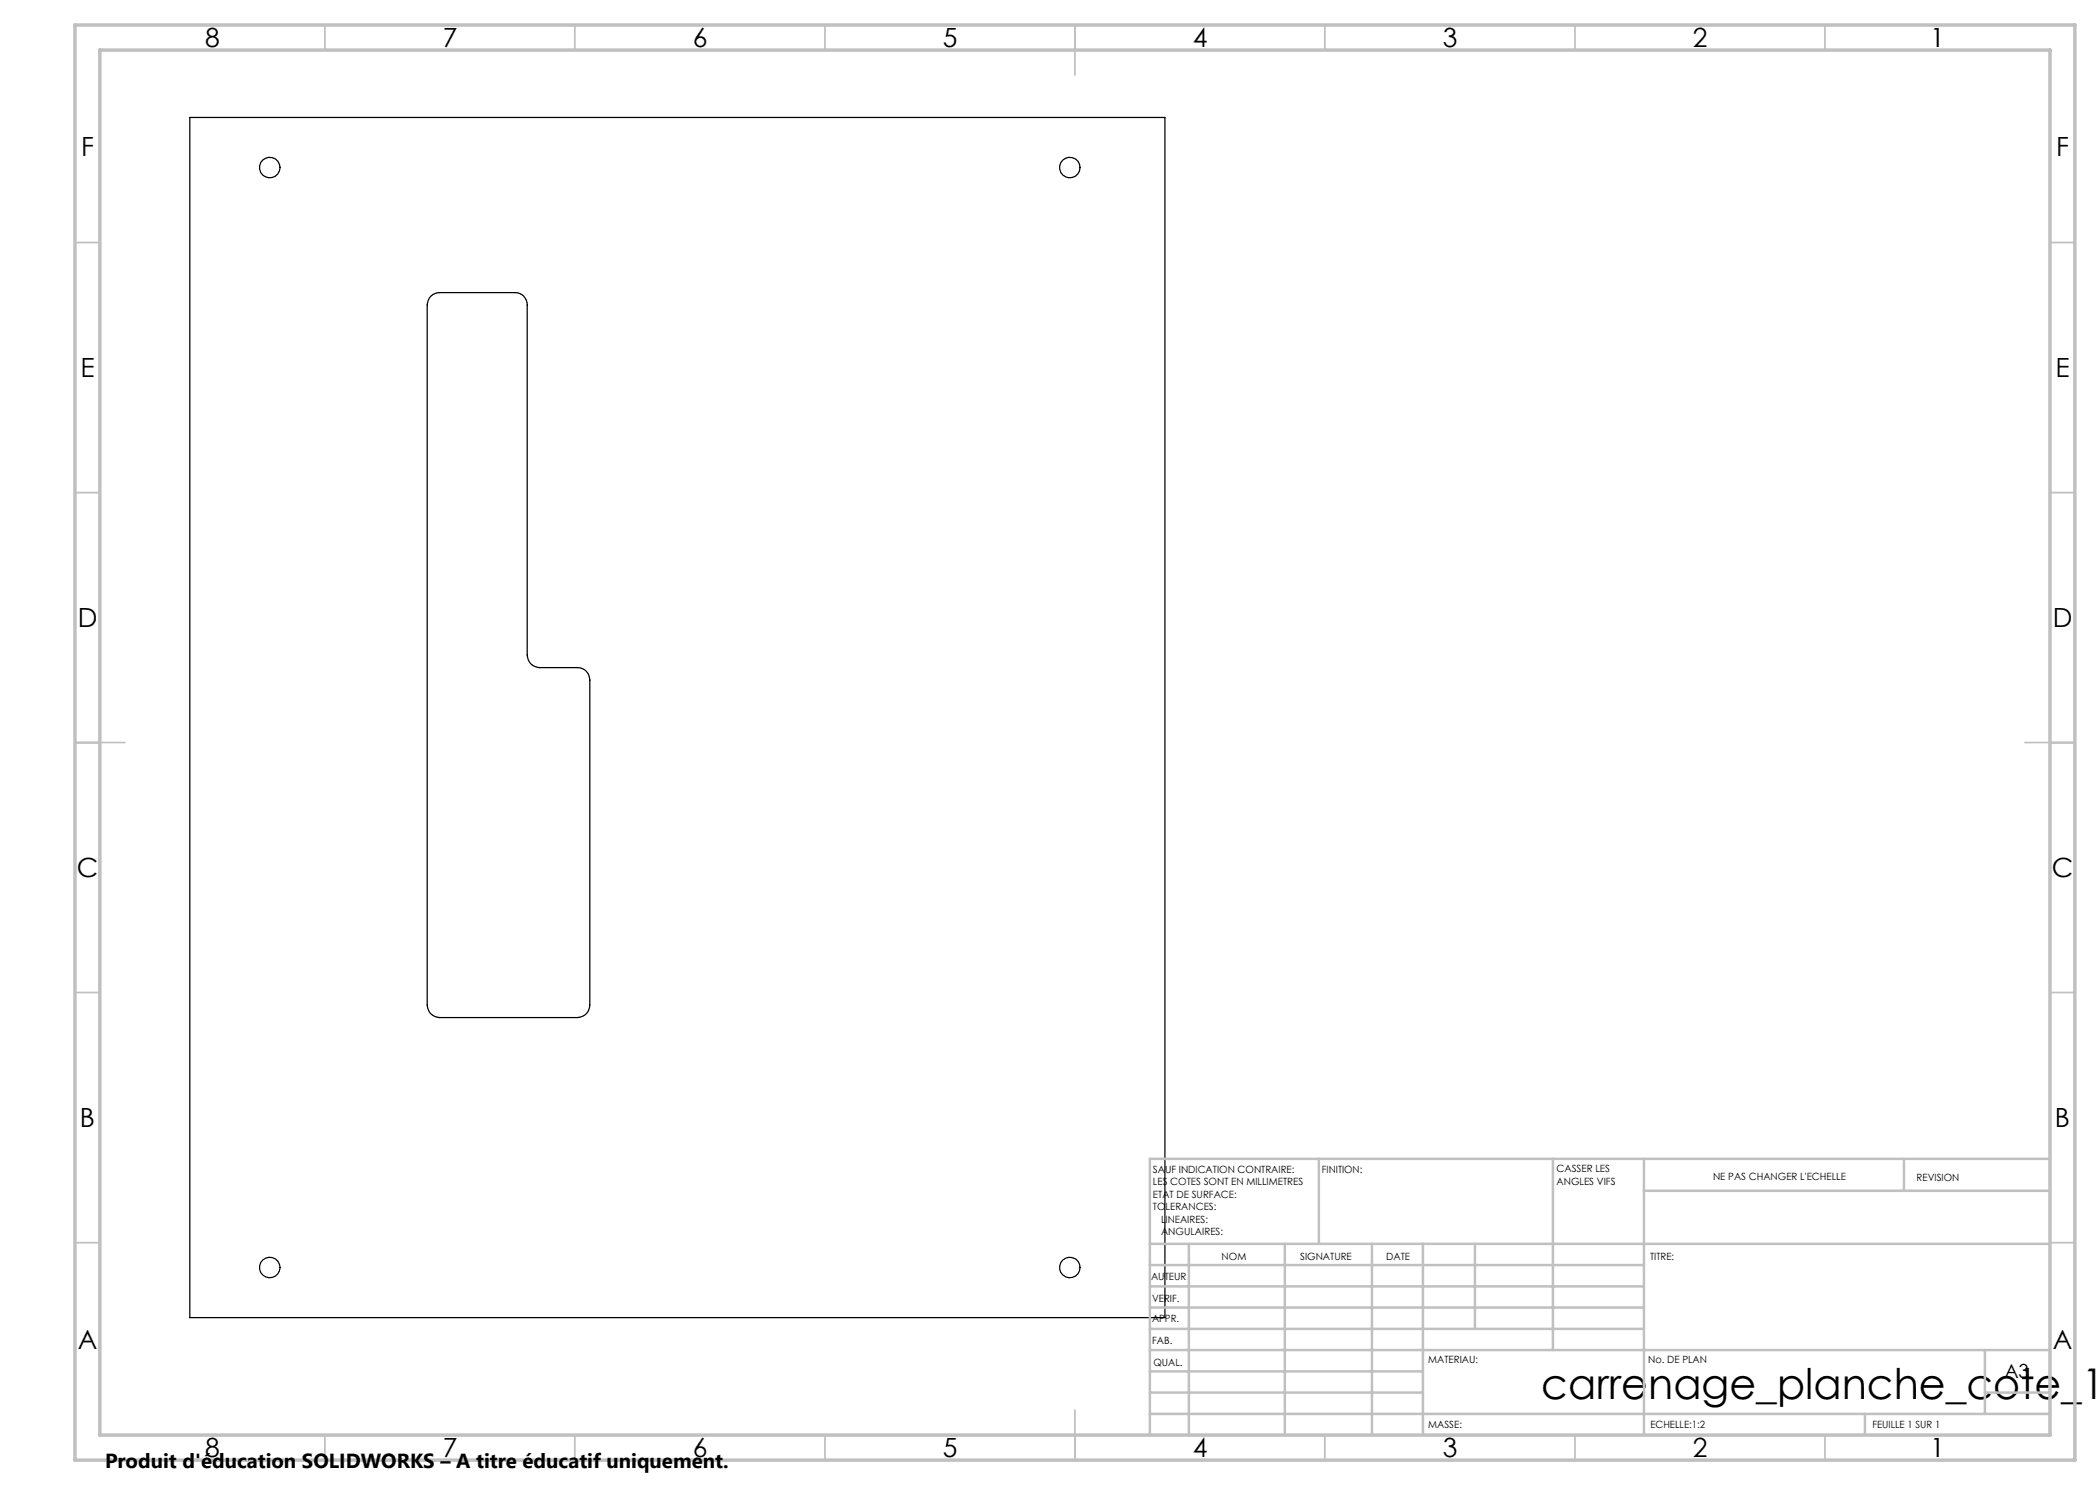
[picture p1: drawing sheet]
<svg xmlns="http://www.w3.org/2000/svg" width="420mm" height="297mm" viewBox="0 0 420 297" stroke-linecap="round" stroke-linejoin="round" font-family="sans-serif">
<g fill="none" stroke="#000" stroke-width=".25">
<path d="M38 23.5h195v240h-195zM86.2 59.2a2.47 2.47 0 0 1 1.7-.7h15a2.41 2.41 0 0 1 2.5 2.5v70a2.53 2.53 0 0 0 2.5 2.5h7.6a2.47 2.47 0 0 1 2.5 2.5v65a2.53 2.53 0 0 1-2.5 2.5h-27.6a2.53 2.53 0 0 1-2.5-2.5v-140a2.72 2.72 0 0 1 .8-1.8z"/>
<circle cx="54" cy="33.5" r="2.06"/>
<circle cx="214" cy="33.5" r="2.04"/>
<circle cx="54" cy="253.5" r="2.06"/>
<circle cx="214" cy="253.5" r="2.04"/>
</g>
<g fill="none" stroke="#c0c0c0" stroke-width=".35">
<path d="M65 5v5M115 5v5M165 5v5M215 5v10M265 5v5M315 5v5M365 5v5M15 48.5h5M410 48.5h5M15 98.5h5M410 98.5h5M15 148.5h10"/>
<path d="M405 148.5h10M15 198.5h5M410 198.5h5M15 248.5h5M410 248.5h5M65 287v5M115 287v5M165 287v5M215 282v10M265 287v5M315 287v5M365 287v5"/>
</g>
<g fill="none" stroke="#c0c0c0" stroke-width=".5">
<path d="M263.8 231.8v17M310.6 231.8v38.2M328.8 231.8v55.2M328.8 238.2h81.2M380.8 231.8v6.4M410 231.8h-180v55.2M230 248.8h180M230 257.3h98.8M230 253h98.8M237.8 248.8v38.2M257 248.8v38.2M274.4 248.8v38.2"/>
<path d="M284.6 248.8v38.2M295 248.8v17M230 265.8h98.8M230 261.5h98.8M230 278.5h54.6M230 274.3h54.6M230 270h180M397 278.5h13M397 270v12.8M230 282.8h180M373 282.8v4.2"/>
</g>
<path d="M15 5h400v287h-400zM20 10h390v277h-390z" fill="none" stroke="#c0c0c0" stroke-width=".7"/>
<text font-size="8.5" x="308.3" y="279.7">carrenage_planche_cote_1</text>
<g font-size="5.3">
<text x="41" y="9.5">8</text>
<text x="88.5" y="9.5">7</text>
<text x="138.5" y="9.5">6</text>
<text x="188.5" y="9.5">5</text>
<text x="238.5" y="9.5">4</text>
<text x="288.5" y="9.5">3</text>
<text x="338.5" y="9.5">2</text>
<text x="386" y="9.5">1</text>
<text x="16.2" y="31.2">F</text>
<text x="411.2" y="31.2">F</text>
<text x="16.1" y="75.5">E</text>
<text x="411.1" y="75.5">E</text>
<text x="15.5" y="125.5">D</text>
<text x="410.5" y="125.5">D</text>
<text x="15.4" y="175.5">C</text>
<text x="410.4" y="175.5">C</text>
<text x="16" y="225.5">B</text>
<text x="411" y="225.5">B</text>
<text x="15.5" y="269.7">A</text>
<text x="410.5" y="269.7">A</text>
<text x="41" y="291.5">8</text>
<text x="88.5" y="291.5">7</text>
<text x="138.5" y="291.5">6</text>
<text x="188.5" y="291.5">5</text>
<text x="238.5" y="291.5">4</text>
<text x="288.5" y="291.5">3</text>
<text x="338.5" y="291.5">2</text>
<text x="386" y="291.5">1</text>
</g>
<text font-size="4.1" x="21" y="293.7">Produit d'éducation SOLIDWORKS – A titre éducatif uniquement.</text>
<text font-size="3.9" x="400.9" y="275.5">A3</text>
<g font-size="2">
<text x="230.6" y="234.6">SAUF INDICATION CONTRAIRE:</text>
<text x="230.6" y="237.1">LES COTES SONT EN MILLIMETRES</text>
<text x="230.6" y="239.6">ETAT DE SURFACE:</text>
<text x="264.4" y="234.6">FINITION:</text>
<text x="311.3" y="234.5">CASSER LES</text>
<text x="311.3" y="237">ANGLES VIFS</text>
<text x="342.6" y="236">NE PAS CHANGER L'ECHELLE</text>
<text x="383.3" y="236.2">REVISION</text>
<text x="230.6" y="242.1">TOLERANCES:</text>
<text x="232.2" y="244.6">LINEAIRES:</text>
<text x="232.2" y="247.1">ANGULAIRES:</text>
<text x="244.3" y="252">NOM</text>
<text x="260" y="251.9">SIGNATURE</text>
<text x="277.2" y="251.9">DATE</text>
<text x="330" y="251.9">TITRE:</text>
<text x="230.2" y="256.1">AUTEUR</text>
<text x="230.4" y="260.3">VERIF.</text>
<text x="230.4" y="264.4">APPR.</text>
<text x="230.5" y="268.8">FAB.</text>
<text x="230.7" y="273.1">QUAL.</text>
<text x="285.7" y="272.5">MATERIAU:</text>
<text x="329.6" y="272.5">No. DE PLAN</text>
<text x="285.6" y="285.5">MASSE:</text>
<text x="330.1" y="285.6">ECHELLE:1:2</text>
<text x="374.5" y="285.6">FEUILLE 1 SUR 1</text>
</g>
</svg>
